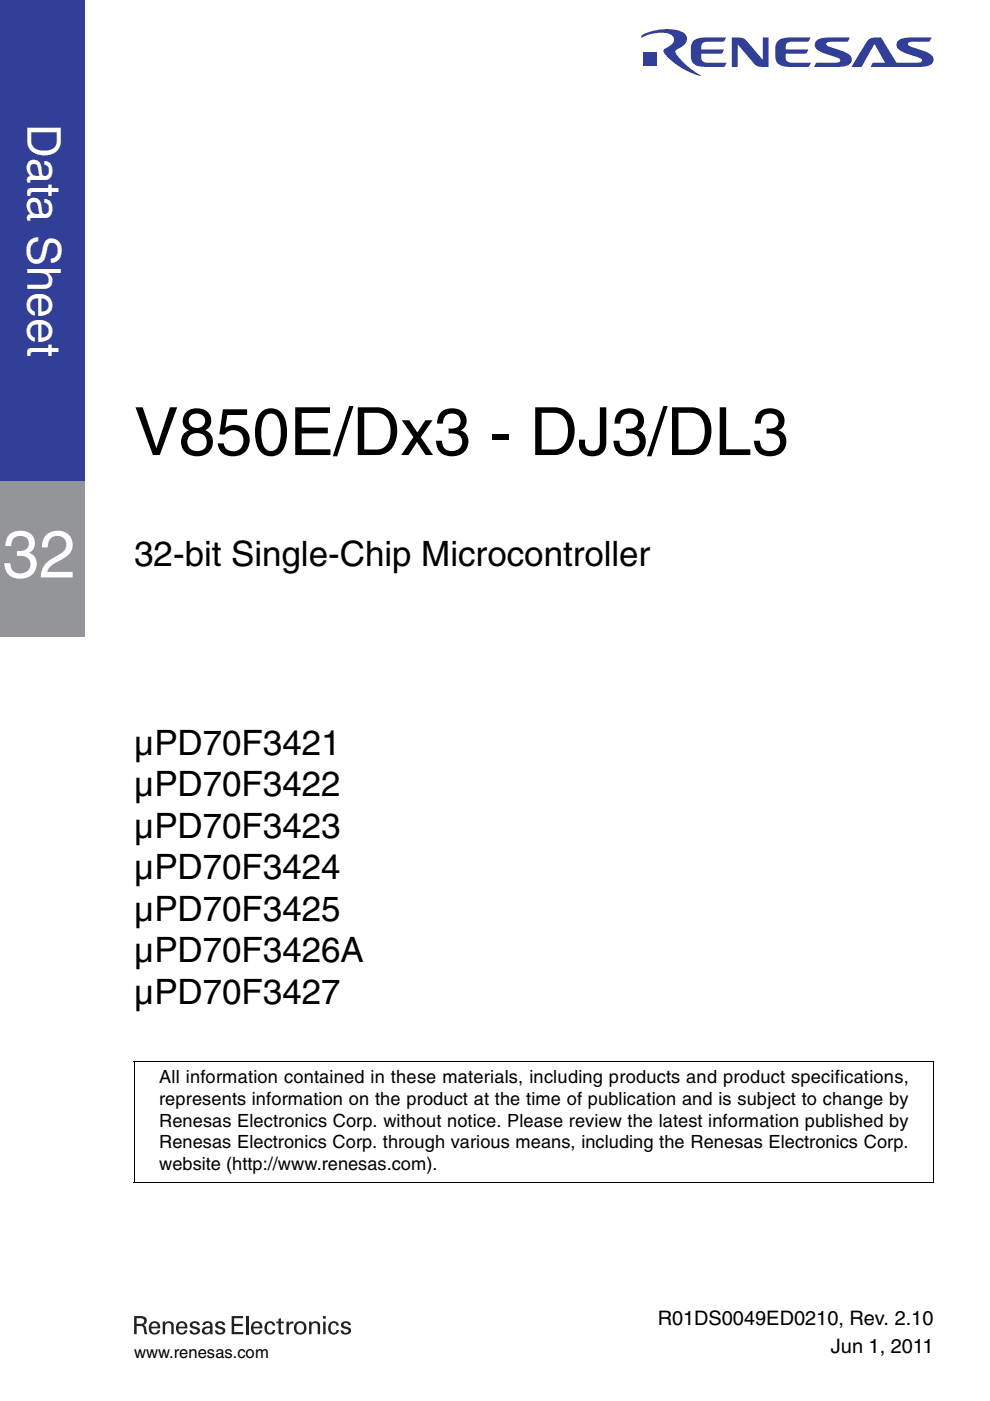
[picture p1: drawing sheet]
<svg xmlns="http://www.w3.org/2000/svg" width="210mm" height="297mm" viewBox="0 0 210 297" stroke-linecap="round" stroke-linejoin="round" font-family="sans-serif">
<path d="M0 0h17.9v102h-17.9z" fill="#323f99"/>
<path d="M0 102h17.9v33h-17.9z" fill="#939598"/>
<path d="M28.4 279h46v4h-46z" fill="#fff"/>
<g fill="#231f20">
<path d="M34.5 280.2h.5v.4a.99 .99 0 0 1 1.1-.4 .99 .99 0 0 1 .7 .8v1.9h-.5v-1.7a.65 .65 0 0 0-.5-.7 .65 .65 0 0 0-.8 .5v1.9h-.5z"/>
<path d="M40.6 280.3a1.1 1.1 0 0 1 1.7 .6h-.5a.47 .47 0 0 0-.6-.4 .47 .47 0 0 0-.3 .6l.5 .2a.87 .87 0 0 1 1 1 .87 .87 0 0 1-1.2 .7 .88 .88 0 0 1-1-.9h.5a.53 .53 0 0 0 .6 .5 .53 .53 0 0 0 .4-.7l-.3-.1a.98 .98 0 0 1-1.1-1.2z"/>
<path d="M46 280.3a1.1 1.1 0 0 1 1.7 .6h-.5a.47 .47 0 0 0-.6-.4 .47 .47 0 0 0-.3 .6l.5 .2a.87 .87 0 0 1 1 1 .87 .87 0 0 1-1.2 .7 .88 .88 0 0 1-1-.9h.5a.53 .53 0 0 0 .6 .5 .53 .53 0 0 0 .4-.7l-.3-.1a.98 .98 0 0 1-1.1-1.2z"/>
<path d="M49.1 279h2.4v.5h-1.8v1.2h1.7v.4h-1.7v1.3h1.9v.5h-2.5z"/>
<path d="M52.2 279h.5v3.9h-.5z"/>
<path d="M56.5 280.4a1.07 1.07 0 0 1 1.1-.2 1.07 1.07 0 0 1 .7 .9h-.5a.56 .56 0 0 0-.4-.6 .56 .56 0 0 0-.6 .3l-.2 .3a1.13 1.13 0 0 0 .7 1.5 .56 .56 0 0 0 .5-.6h.5a1.16 1.16 0 0 1-1.3 .9 1.16 1.16 0 0 1-.9-1.3l.2-.9z"/>
<path d="M59.1 279.6l.5-.1v.7h.6v.4h-.6v1.7l.1 .2h.5v.4a.75 .75 0 0 1-1.1-.6v-1.7h-.5v-.4h.5z"/>
<path d="M60.7 280.2h.5l.1 .5a.84 .84 0 0 1 .9-.5v.5l-.1-.1a.74 .74 0 0 0-.9 1v1.3h-.5z"/>
<path d="M65.5 280.2h.5v.4a.99 .99 0 0 1 1.1-.4 .99 .99 0 0 1 .8 .8v1.9h-.5v-1.7a.65 .65 0 0 0-.6-.7 .65 .65 0 0 0-.7 .5l-.1 1.9h-.5z"/>
<path d="M70 280.4a1.07 1.07 0 0 1 1.1-.2 1.07 1.07 0 0 1 .7 .9h-.5a.56 .56 0 0 0-.4-.6 .56 .56 0 0 0-.6 .3l-.2 .3a1.13 1.13 0 0 0 .7 1.5 .56 .56 0 0 0 .5-.6h.6a1.16 1.16 0 0 1-1.4 .9 1.16 1.16 0 0 1-.9-1.3l.2-.9z"/>
<path d="M72.6 280.3a1.1 1.1 0 0 1 1.8 .6h-.6a.47 .47 0 0 0-.5-.4 .47 .47 0 0 0-.4 .6l.6 .2a.87 .87 0 0 1 .9 1 .87 .87 0 0 1-1.1 .7 .88 .88 0 0 1-1.1-.9h.6a.53 .53 0 0 0 .6 .5 .53 .53 0 0 0 .4-.7l-.3-.1a.98 .98 0 0 1-1.1-1.2z"/>
<path d="M28.4 279a3.3 3.3 0 0 1 2.5 .3 .96 .96 0 0 1-.5 1.6 1.25 1.25 0 0 1 .7 1.4l.1 .6h-.5l-.2-1.1a.64 .64 0 0 0-.8-.7h-.7v1.8h-.6zM29 279.5v1.2l1.2-.1a.58 .58 0 0 0 .4-.5 .58 .58 0 0 0-.4-.5z"/>
<path d="M32 280.4a1.22 1.22 0 0 1 1.4-.1 1.22 1.22 0 0 1 .6 1.3h-1.9a.69 .69 0 0 0 .4 1 .69 .69 0 0 0 .9-.6h.5a1.27 1.27 0 0 1-1.7 .9 1.27 1.27 0 0 1-.6-1.8zM32.3 280.7l-.2 .6h1.3a.67 .67 0 0 0-.3-.7 .67 .67 0 0 0-.8 .1z"/>
<path d="M37.7 280.4a1.22 1.22 0 0 1 1.5-.1 1.22 1.22 0 0 1 .5 1.3h-1.9a.69 .69 0 0 0 .5 1 .69 .69 0 0 0 .9-.6h.5a1.27 1.27 0 0 1-1.7 .9 1.27 1.27 0 0 1-.6-1.8zM38 280.7l-.2 .6h1.4a.67 .67 0 0 0-.4-.7 .67 .67 0 0 0-.8 .1z"/>
<path d="M53.6 280.4a1.22 1.22 0 0 1 1.5-.1 1.22 1.22 0 0 1 .5 1.3h-1.9a.69 .69 0 0 0 .5 1 .69 .69 0 0 0 .9-.6h.5a1.27 1.27 0 0 1-1.7 .9 1.27 1.27 0 0 1-.6-1.8zM53.9 280.7l-.2 .6h1.4a.67 .67 0 0 0-.4-.7 .67 .67 0 0 0-.8 .1z"/>
<path d="M62.8 280.4a1.38 1.38 0 0 1 1.9 .3 1.38 1.38 0 0 1-.2 1.9 1.38 1.38 0 0 1-2-.2 1.7 1.7 0 0 1 .3-2zM63 280.8a1.14 1.14 0 0 0 .6 1.8 1.09 1.09 0 0 0 .8-1.1 1.09 1.09 0 0 0-.8-1z"/>
<path d="M68.5 279h.6v.6h-.6zM68.5 280.2h.5v2.7h-.5z"/>
<path d="M43.3 280.3l-.3 .6h.5l.1-.2a.57 .57 0 0 1 .7-.2 .57 .57 0 0 1 .3 .7h-.5a.9 .9 0 0 0-1.3 .7 .9 .9 0 0 0 .9 1.1l.5-.2 .4-.3v.4h.5v-.4a3.2 3.2 0 0 0-.3-2.1l-.8-.3zM43.4 281.9l.4-.3h.8a.67 .67 0 0 1-.4 .9 .67 .67 0 0 1-.9-.4z"/>
</g>
<path d="M28.4 225h169.6M28.4 225v25.6M198 225v25.6M28.4 250.7h169.6" fill="none" stroke="#000" stroke-width=".21"/>
<path d="M135.9 6.2h62.1v9.9h-62.1z" fill="#fff"/>
<g fill="#323f99">
<path d="M155.2 8a4.2 4.2 0 0 1 2.9 .4l3.6 4.2v-4.6h1.3v6.2h-1.8a1.62 1.62 0 0 1-1.3-.7l-3.5-4v4.7h-1.2z"/>
<path d="M147 8.7a3.4 3.4 0 0 1 2.5-.7h4.5l-.5 .8-4 .1a1.15 1.15 0 0 0-.8 1.6h4.8l-.4 .7-.3 .2h-4.1a1.48 1.48 0 0 0 .5 1.7l.9 .2h4l-.4 .7-.3 .2h-3.9a2.4 2.4 0 0 1-3-2.3 3.7 3.7 0 0 1 .5-3.2z"/>
<path d="M164.9 8.7a3.4 3.4 0 0 1 2.5-.7h4.5l-.5 .8-4 .1a1.15 1.15 0 0 0-.8 1.6h4.8l-.4 .7-.3 .2h-4.1a1.48 1.48 0 0 0 .5 1.7l.9 .2h4l-.4 .7-.3 .2h-3.9a2.4 2.4 0 0 1-3-2.3 3.7 3.7 0 0 1 .5-3.2z"/>
<path d="M173.2 8.5a3.9 3.9 0 0 1 2.4-.5h4.6l-.5 .8-3.9 .1-.4 .1-.2 .3a1.11 1.11 0 0 0 1.1 .8 7.3 7.3 0 0 1 4.2 1.9 1.38 1.38 0 0 1-1.3 2l-1.5 .2h-5.1l.5-.9h4.5l.3-.1 .3-.4a1.12 1.12 0 0 0-1.1-.7 7.2 7.2 0 0 1-4.2-2 1.25 1.25 0 0 1 .3-1.6z"/>
<path d="M184 8.6a1.91 1.91 0 0 1 1.6-.6h1.2l3.3 5.3h4.8l.4-.2 .2-.3a1.11 1.11 0 0 0-1.1-.7 7.2 7.2 0 0 1-4.2-2 1.38 1.38 0 0 1 1.3-2l1.4-.1h4.6l-.5 .8-3.9 .1-.4 .1-.2 .3a1.11 1.11 0 0 0 1.1 .8 7.3 7.3 0 0 1 4.2 1.9 1.38 1.38 0 0 1-1.2 2l-1.5 .2h-10.5l.5-.9h2.5l-2.1-3.9-2.8 4.8h-2.2z"/>
<path d="M136.4 11h2.9v2.9h-2.9z"/>
<path d="M136.1 7.5a10.4 10.4 0 0 1 8.8-.6 1.7 1.7 0 0 1-.3 3l-.9 .5a.63 .63 0 0 0-.5 .5 .63 .63 0 0 0 .3 .7 16 16 0 0 0 5.1 4.4 13.5 13.5 0 0 1-7.9-5v-.4l.8-.5a2.13 2.13 0 0 0 1.4-2 2.17 2.17 0 0 0-2.1-1.2 8.3 8.3 0 0 0-4.8 1.1z"/>
</g>
<text font-size="14.1" x="28.4" y="96.5">V850E/Dx3 - DJ3/DL3</text>
<text font-size="14.1" fill="#fff" x=".4" y="122.4">32</text>
<text font-size="9.9" fill="#fff" x="5.8" y="26.4" transform="rotate(90 5.8 26.4)">Data Sheet</text>
<g font-size="7.4">
<text x="28.4" y="120">32-bit Single-Chip Microcontroller</text>
<text x="28.4" y="160">µPD70F3421</text>
<text x="28.4" y="168.8">µPD70F3422</text>
<text x="28.4" y="177.6">µPD70F3423</text>
<text x="28.4" y="186.4">µPD70F3424</text>
<text x="28.4" y="195.2">µPD70F3425</text>
<text x="28.4" y="204">µPD70F3426A</text>
<text x="28.4" y="212.9">µPD70F3427</text>
</g>
<g font-size="4.2">
<text x="139.4" y="280.8">R01DS0049ED0210, Rev. 2.10</text>
<text x="176.1" y="286.9">Jun 1, 2011</text>
</g>
<g font-size="3.9">
<text x="33.7" y="229.7">All information contained in these materials, including products and product specifications,</text>
<text x="33.7" y="234.3">represents information on the product at the time of publication and is subject to change by</text>
<text x="33.7" y="238.8">Renesas Electronics Corp. without notice. Please review the latest information published by</text>
<text x="33.7" y="243.4">Renesas Electronics Corp. through various means, including the Renesas Electronics Corp.</text>
<text x="33.7" y="248">website (http://www.renesas.com).</text>
</g>
<text font-size="3.5" x="28.4" y="287.9">www.renesas.com</text>
</svg>
